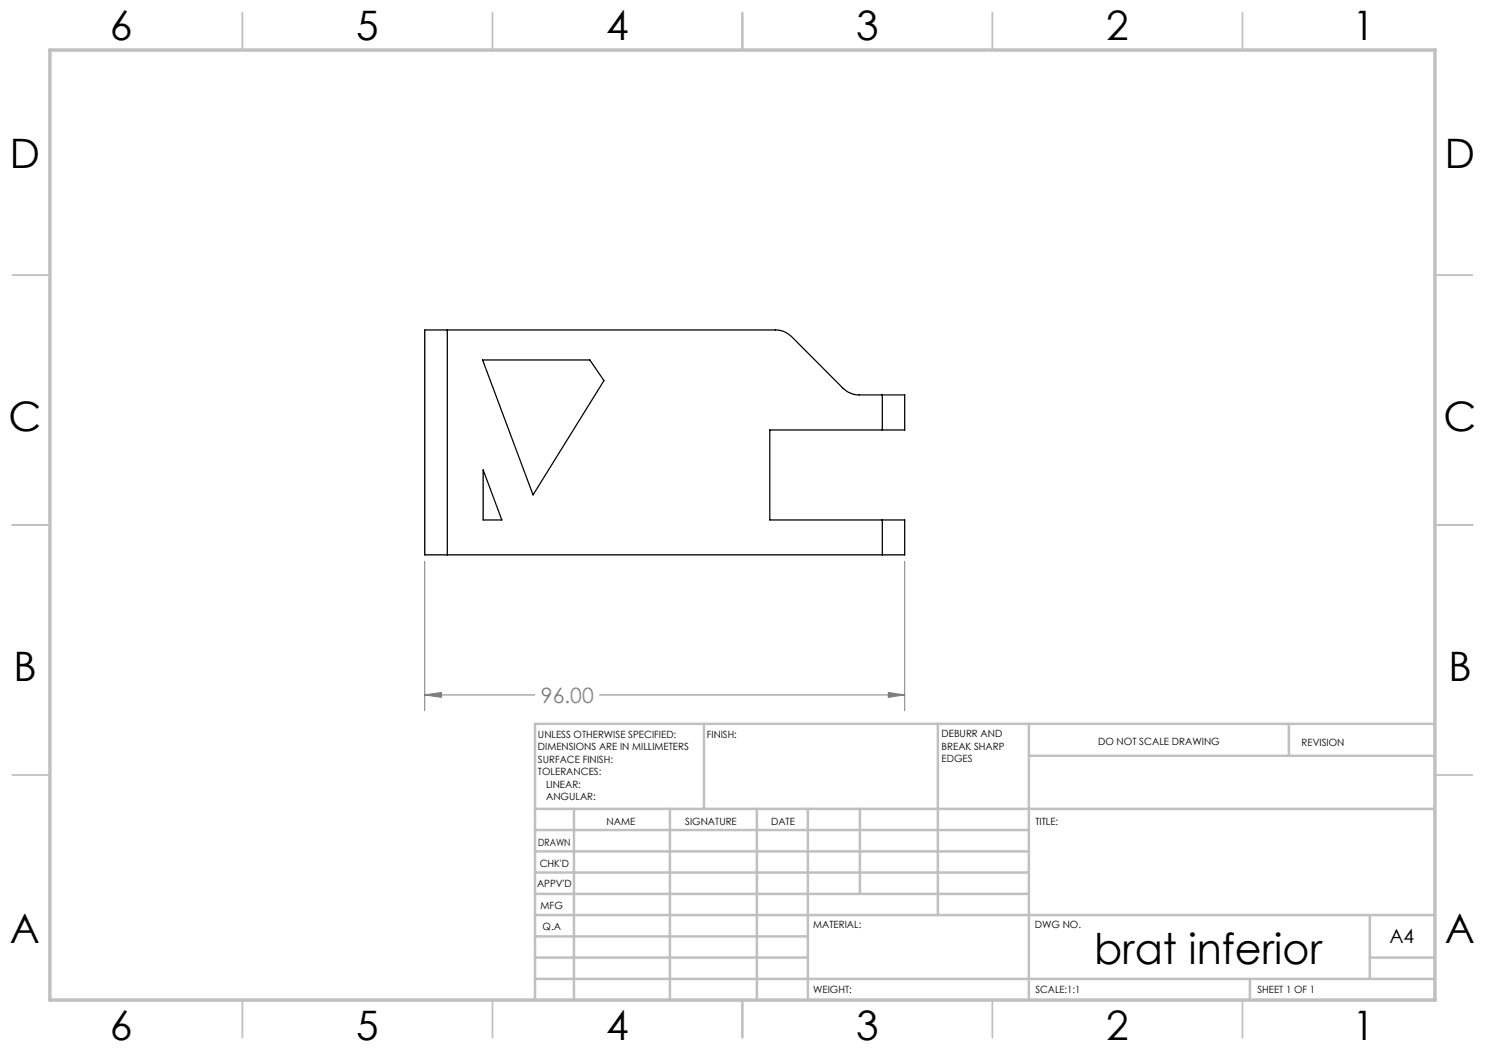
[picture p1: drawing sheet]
<svg xmlns="http://www.w3.org/2000/svg" width="297mm" height="210mm" viewBox="0 0 297 210" stroke-linecap="round" stroke-linejoin="round" font-family="sans-serif">
<path d="M84.9 112.2v30M180.9 112.2v30M84.9 139l3.4-.5v1zM84.9 139h22.1M119.9 139h61M177.7 138.5l3.2 .5-3.2 .5z" fill="none" stroke="#808080" stroke-width=".2"/>
<g fill="none" stroke="#c0c0c0" stroke-width=".35">
<path d="M48.5 2.5v7.5M98.5 2.5v7.5M148.5 2.5v7.5M198.5 2.5v7.5M248.5 2.5v7.5M2.5 55h7.5M287 55h7.5M2.5 105h7.5M287 105h7.5M2.5 155h7.5M287 155h7.5M48.5 200v7.5"/>
<path d="M98.5 200v7.5M148.5 200v7.5M198.5 200v7.5M248.5 200v7.5"/>
</g>
<g fill="none" stroke="#c0c0c0" stroke-width=".5">
<path d="M140.8 144.8v17M187.6 144.8v38.2M205.8 144.8v55.2M205.8 151.2h81.2M257.8 144.8v6.4M287 144.8h-180v55.2M107 161.8h180M107 178.8h98.8M107 174.5h98.8M107 170.3h98.8M107 166h98.8M114.8 161.8v38.2"/>
<path d="M134 161.8v38.2M151.4 161.8v38.2M161.6 161.8v38.2M172 161.8v17M107 195.8h180M107 191.5h54.6M107 187.3h54.6M107 183h180M250 195.8v4.2M274 191.5h13M274 183v12.8"/>
</g>
<path d="M10 10h277v190h-277z" fill="none" stroke="#c0c0c0" stroke-width=".7"/>
<path d="M84.9 139l3.4-.5v1zM177.7 138.5l3.2 .5-3.2 .5z" fill="#808080"/>
<path d="M89.5 66h65.6a4.4 4.4 0 0 1 3.2 1.3l10.3 10.4a4.8 4.8 0 0 0 3.2 1.3h4.7M89.5 66h-4.6v45h4.6M89.5 66v45M96.5 72h21.5l2.8 4.1-14.2 22.9zM176.5 79h4.4v7h-4.4M176.5 79v7M96.6 94l3.8 10h-3.8zM176.5 86h-22.5v18h22.5M89.5 111h87M176.5 104h4.4v7h-4.4M176.5 104v7" fill="none" stroke="#000" stroke-width=".25"/>
<text font-size="8.5" x="218.8" y="192.7">brat inferior</text>
<g font-size="8.1">
<text x="22" y="8">6</text>
<text x="71.2" y="8">5</text>
<text x="121.2" y="8">4</text>
<text x="171.3" y="8">3</text>
<text x="221.3" y="8">2</text>
<text x="270.5" y="8">1</text>
<text x="2" y="33.6">D</text>
<text x="289" y="33.6">D</text>
<text x="1.7" y="86.1">C</text>
<text x="288.7" y="86.1">C</text>
<text x="2.7" y="136.1">B</text>
<text x="289.7" y="136.1">B</text>
<text x="2" y="188.6">A</text>
<text x="289" y="188.6">A</text>
<text x="22" y="208">6</text>
<text x="71.2" y="208">5</text>
<text x="121.2" y="208">4</text>
<text x="171.3" y="208">3</text>
<text x="221.3" y="208">2</text>
<text x="270.5" y="208">1</text>
</g>
<text font-size="4.2" fill="#808080" x="108.2" y="140.6">96.00</text>
<text font-size="3.9" x="277.9" y="188.5">A4</text>
<g font-size="2">
<text x="107.6" y="147.6">UNLESS OTHERWISE SPECIFIED:</text>
<text x="141.4" y="147.6">FINISH:</text>
<text x="188.3" y="147.5">DEBURR AND</text>
<text x="188.3" y="150">BREAK SHARP</text>
<text x="219.6" y="149">DO NOT SCALE DRAWING</text>
<text x="260.3" y="149.2">REVISION</text>
<text x="107.6" y="150.1">DIMENSIONS ARE IN MILLIMETERS</text>
<text x="107.6" y="152.6">SURFACE FINISH:</text>
<text x="107.6" y="155.1">TOLERANCES:</text>
<text x="188.3" y="152.5">EDGES</text>
<text x="109.2" y="157.6">LINEAR:</text>
<text x="109.2" y="160.1">ANGULAR:</text>
<text x="121.3" y="165">NAME</text>
<text x="137" y="164.9">SIGNATURE</text>
<text x="154.2" y="164.9">DATE</text>
<text x="207.1" y="164.9">TITLE:</text>
<text x="107.6" y="169.1">DRAWN</text>
<text x="107.9" y="173.3">CHK'D</text>
<text x="107.4" y="177.4">APPV'D</text>
<text x="108.1" y="181.8">MFG</text>
<text x="108.5" y="186">Q.A</text>
<text x="162.6" y="185.5">MATERIAL:</text>
<text x="207" y="185.5">DWG NO.</text>
<text x="162.6" y="198.5">WEIGHT:</text>
<text x="207.1" y="198.6">SCALE:1:1</text>
<text x="251.5" y="198.6">SHEET 1 OF 1</text>
</g>
</svg>
